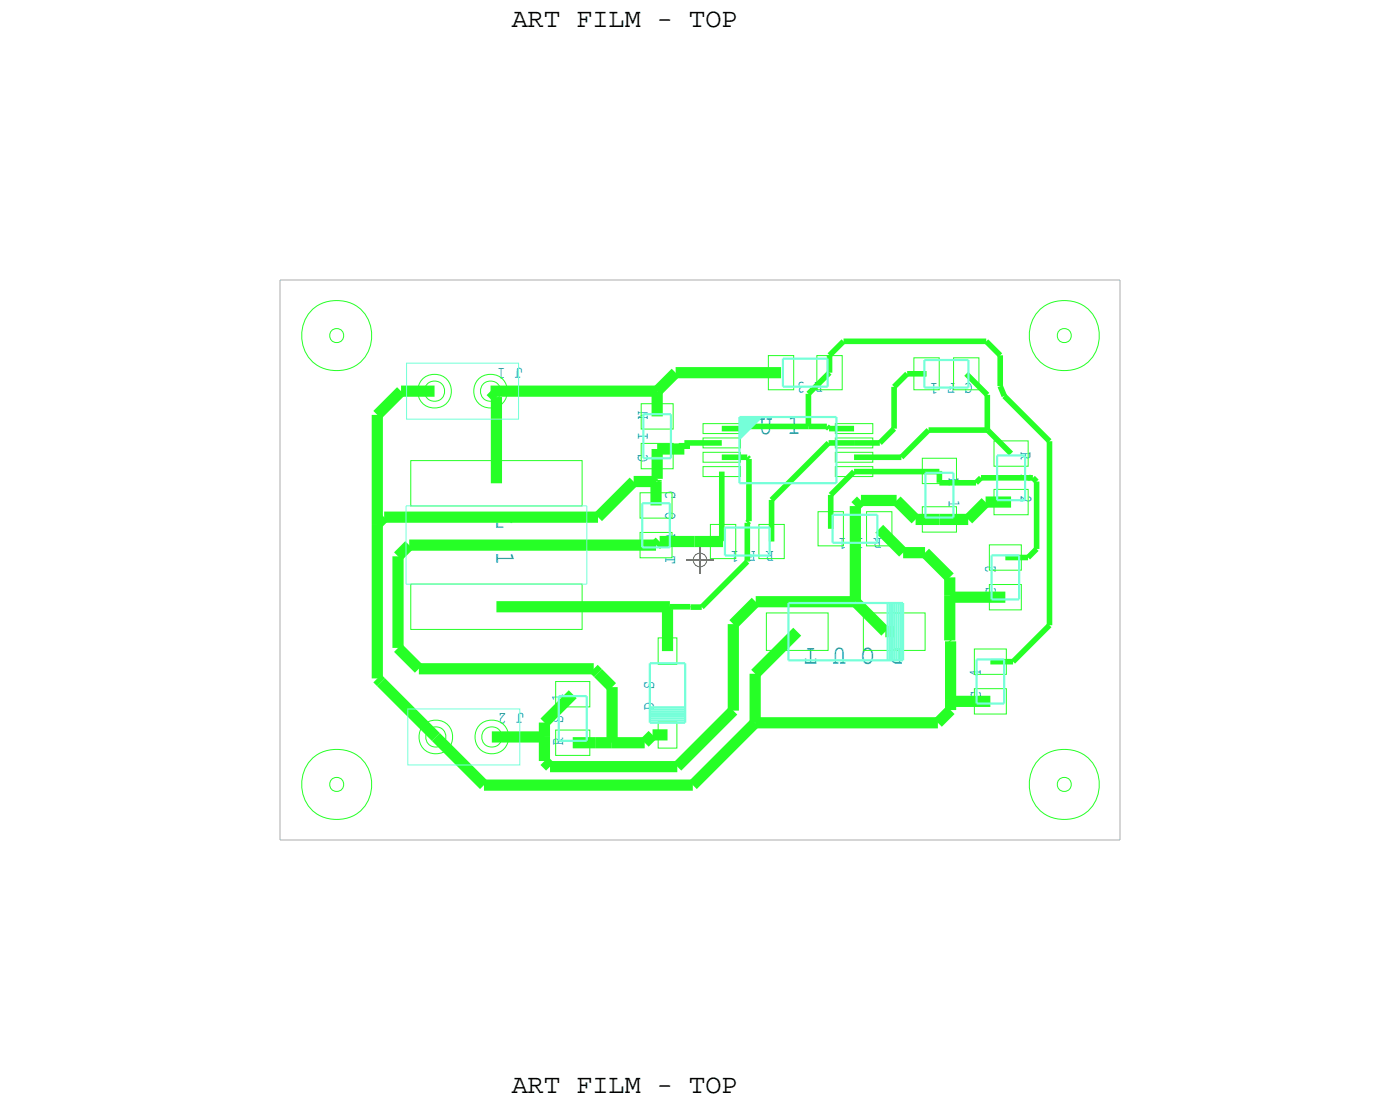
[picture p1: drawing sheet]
<svg xmlns="http://www.w3.org/2000/svg" width="63mm" height="51mm" viewBox="0 0 63 51" stroke-linecap="round" stroke-linejoin="round" font-family="sans-serif">
<!-- layer: Drawing Origin -->
<path d="M31.1 25.4h1.3M31.7 24.8v1.2" fill="none" stroke="#638b3a" stroke-width=".09"/>
<path d="M31.5 25.2l.2-.1 .3 .1 .1 .2-.1 .2-.3 .1-.2-.1-.1-.2z" fill="none" stroke="#638b3a" stroke-width=".05"/>
<!-- layer: Nets -->
<g fill="none" stroke="#26ff26" stroke-width=".05">
<path d="M15 15l.3-.1 .2 .1 .1 .2-.1 .2-.2 .1-.3-.1v-.2zM29.1 18.3h1.4v1.2h-1.4zM31.9 19.9h1.7v.4h-1.7zM31.9 19.2h1.7v.5h-1.7zM34.9 16.1h1.1v1.6h-1.1zM37.1 16.1h1.1v1.6h-1.1zM37.9 19.2h1.7v.5h-1.7zM37.9 19.9h1.7v.4h-1.7zM41.5 16.2h1.1v1.5h-1.1zM43.3 16.2h1.1v1.5h-1.1zM45.1 20h1.5v1.1h-1.5zM48 15l.3-.1 .2 .1 .1 .2-.1 .2-.2 .1-.3-.1v-.2z"/>
<path d="M15 35.4l.3-.1 .2 .1 .1 .2-.1 .2-.2 .1-.3-.1v-.2zM18.6 20.9h7.8v2h-7.8zM18.6 26.5h7.8v2h-7.8zM25.2 30.9h1.6v1.2h-1.6zM25.2 33.1h1.6v1.2h-1.6zM29 22.4h1.5v1.1h-1.5zM29 24.2h1.5v1.1h-1.5zM29.1 20.1h1.4v1.2h-1.4zM29.9 28.9h.8v1.2h-.8zM29.9 32.7h.8v1.2h-.8zM31.9 20.5h1.7v.5h-1.7zM31.9 21.2h1.7v.4h-1.7z"/>
<path d="M32.2 23.8h1.2v1.5h-1.2zM34.4 23.8h1.2v1.5h-1.2zM34.8 27.8h2.8v1.7h-2.8zM37.1 23.2h1.2v1.6h-1.2zM37.9 20.5h1.7v.5h-1.7zM37.9 21.2h1.7v.4h-1.7zM39.2 27.8h2.8v1.7h-2.8zM39.3 23.2h1.2v1.6h-1.2zM41.8 23h1.6v1.1h-1.6zM41.8 20.8h1.6v1.1h-1.6zM44.2 31.2h1.4v1.2h-1.4zM44.2 29.4h1.4v1.2h-1.4z"/>
<path d="M44.9 26.5h1.4v1.2h-1.4zM44.9 24.7h1.4v1.2h-1.4zM45.1 22.2h1.5v1.1h-1.5zM48 35.4l.3-.1 .2 .1 .1 .2-.1 .2-.2 .1-.3-.1v-.2z"/>
<circle cx="15.3" cy="15.2" r="1.6"/>
<circle cx="19.7" cy="17.7" r=".46"/>
<circle cx="19.7" cy="17.7" r=".77"/>
<circle cx="22.2" cy="17.7" r=".46"/>
<circle cx="22.3" cy="17.7" r=".77"/>
<circle cx="48.3" cy="15.2" r="1.6"/>
<circle cx="15.3" cy="35.6" r="1.6"/>
<circle cx="19.8" cy="33.4" r=".46"/>
<circle cx="19.8" cy="33.4" r=".77"/>
<circle cx="22.3" cy="33.4" r=".46"/>
<circle cx="22.3" cy="33.4" r=".77"/>
<circle cx="48.3" cy="35.6" r="1.6"/>
</g>
<g fill="none" stroke="#26ff26" stroke-width=".51">
<path d="M17.1 18.8v5zM17.1 18.8l1.1-1.1zM18.2 17.7h1.5zM22.3 17.7l.2 .3zM22.3 17.7h7.5zM22.5 18v3.9zM29.8 17.7v1.2zM29.8 17.7l.8-.8zM30.6 16.9h4.8zM17.1 23.8v7zM17.1 30.8l.2 .1zM17.3 30.9l2.5 2.5z"/>
<path d="M17.4 23.5h9.7zM17.4 23.5l-.3 .3zM18.1 25.2v4.2zM18.1 29.4l.9 .9zM18.6 24.7l-.5 .5zM18.6 24.7h11.2zM19 30.3h7.9zM19.8 33.4l2.2 2.2zM22 35.6h9.4zM22.3 33.4h2.4zM22.5 27.5h7.9zM24.7 33.4v1.1z"/>
<path d="M24.7 34.5l.2 .3zM24.7 32.8v.6zM24.7 32.8l1.3-1.3zM24.9 34.8h5.8zM26 33.7h1zM26.9 30.3l.2 .2zM27 33.7h.7zM27.1 30.5l.7 .7zM27.7 33.7h1.5zM27.8 33.7h.1M27.8 31.2v2.5zM28.7 21.8l-1.6 1.7z"/>
<path d="M28.7 21.8h1.1zM29.6 33.3h.7zM29.6 33.3l-.4 .4zM29.8 21.8v1.1zM29.8 21.8h.1M29.8 21.8v-.1zM29.8 24.7l.1-.1zM29.8 20.4v.3zM29.8 20.4h1.2zM29.8 20.7v1zM29.9 24.6h1.6zM30.3 27.6v1.9z"/>
<path d="M30.7 34.8l2.6-2.6zM31 20.1v.3zM31.4 35.6l2.9-2.8zM31.5 24.6h1.3zM33.3 28.3v3.9zM33.3 28.3l1-1zM34.3 32.8h8.2zM34.3 30.6v2.2zM34.3 30.6l1.9-1.9zM34.3 27.3h4.5zM38.8 27.3l1.4 1.4zM38.8 23v4.3z"/>
<path d="M39 22.7h1.7zM39 22.7l-.2 .3zM39.9 24l1.1 1.1zM40.2 28.7h.4zM40.7 22.7l.8 .9zM41 25.1h1zM41.5 23.6h1.1zM42 25.1l1.1 1.1zM42.5 32.8l.6-.6zM42.6 23.6h1.3zM43.1 27v2zM43.1 26.2v.8z"/>
<path d="M43.1 29.1h.1M43.1 27v.1zM43.1 31.7v.5zM43.1 29.1v2.6zM43.1 31.7l.1 .1zM43.1 27.1h2.5zM43.2 31.8h1.7zM44.7 22.8h1.2zM44.7 22.8l-.8 .8z"/>
</g>
<g fill="none" stroke="#26ff26" stroke-width=".25">
<path d="M32.7 19.4h1.2zM34 19.3l-.1 .1zM34 19.3h2.7zM36.7 19.3h.8zM36.7 17.9v1.4zM37.5 19.3l.1 .1zM37.6 19.4h1.1zM37.6 16.9l-.9 1zM37.6 16.1v.8zM37.6 16.1l.7-.6zM38.3 15.5h6.4zM40.6 17.5v1.9z"/>
<path d="M41.1 17h.9zM41.1 17l-.5 .5zM42.1 19.5l-1.2 1.2zM42.1 19.5h2.7zM43.8 17l1 .9zM44.7 15.5l.7 .6zM44.8 17.9v1.6zM44.8 19.5h.1M44.8 19.5l1.1 1.1zM45.4 16.1v1.4zM45.4 17.5l.2 .5zM45.6 18l2 2z"/>
<path d="M30.4 27.5h.9zM30.4 27.5l-.1 .1zM31 20.1h1.7zM31.3 27.5h.1M31.3 27.5h.5zM31.8 27.5l2.1-2zM32.7 20.7h1.2zM32.7 21.4v3.1zM32.7 24.5l.1 .1zM33.9 20.7l.1 .1zM33.9 25.5h.1M33.9 23.7v1.7z"/>
<path d="M34 20.8v2.8zM34 23.6l-.1 .1zM35 22.7v1.9zM37.6 20.1l-2.6 2.6zM37.6 20.1h1.1zM37.7 22.4v1.6zM38.7 20.1h1.2zM38.7 21.4l-1 1zM38.7 21.4h3.9zM38.7 20.7h2.2zM39.9 20.1l.7-.7zM42.6 21.9h1.7z"/>
<path d="M42.6 21.4h.1M42.6 21.4v.5zM44.5 21.7l-.2 .2zM44.5 21.7h2.3zM44.9 30h1zM45.6 25.3h1zM46.6 25.3l.4-.4zM46.8 21.7l.2 .1zM47 21.8v3.1zM47.6 20v8.4zM47.6 28.4l-1.7 1.6z"/>
</g>
<!-- layer: Components -->
<g fill="none" stroke="#75ffd9" stroke-width=".1">
<path d="M29.2 18.8v2zM29.2 18.8h1.2zM30.4 18.8v2zM33.5 19.9l1-1zM33.5 19.6l.7-.7zM33.5 18.9v3zM33.5 18.9h4.4zM33.6 18.9l-.1 .1zM33.7 18.9l-.2 .2zM33.8 18.9l-.3 .3zM33.9 18.9l-.4 .4zM34 18.9l-.5 .5z"/>
<path d="M34.1 18.9l-.6 .6zM34.3 18.9l-.8 .8zM34.4 18.9l-.9 .9zM35.5 16.3v1.2zM35.5 16.3h2zM35.5 17.5h2zM37.5 16.3v1.2zM37.9 18.9v3zM41.9 16.3v1.3zM41.9 16.3h2zM41.9 17.6h2zM43.9 16.3v1.3z"/>
<path d="M25.3 31.6v2zM25.3 31.6h1.3zM25.3 33.6h1.3zM26.6 31.6v2zM29.1 24.8h1.3zM29.1 22.8h1.3zM29.1 22.8v2zM29.2 20.8h1.2zM29.5 32.1h1.6zM29.5 32.2h1.6zM29.5 32.3h1.6zM29.5 32.4h1.6z"/>
<path d="M29.5 32.5h1.6zM29.5 32.6h1.6zM29.5 32.7h1.6zM29.5 32.8h1.6zM29.5 30.1v2.7zM29.5 30.1h1.6zM30.4 22.8v2zM31.1 30.1v2.7zM32.9 23.9v1.3zM32.9 23.9h2zM32.9 25.2h2zM33.5 21.9h4.4z"/>
<path d="M34.9 23.9v1.3zM35.8 30h5.2zM35.8 27.4v2.6zM35.8 27.4h5.2zM37.8 23.3v1.3zM37.8 23.3h2zM37.8 24.6h2zM39.8 23.3v1.3zM40.3 27.4v2.6zM40.4 27.4v2.6zM40.5 27.4v2.6zM40.6 27.4v2.6z"/>
<path d="M40.7 27.4v2.6zM40.8 27.4v2.6zM40.9 27.4v2.6zM41 27.4v2.6zM42 21.4h1.2zM42 21.4v2.1zM42 23.5h1.2zM43.2 21.4v2.1zM44.3 31.9h1.2zM44.3 29.9v2zM44.3 29.9h1.2zM45 27.2h1.2z"/>
<path d="M45 25.2v2zM45 25.2h1.2zM45.2 20.7h1.3zM45.2 20.7v2zM45.2 22.7h1.3zM45.5 29.9v2zM46.2 25.2v2zM46.5 20.7v2z"/>
</g>
<path d="M18.4 16.5h5.1v2.5h-5.1zM18.4 22.9v3.6zM18.4 26.5h8.2zM18.4 22.9h8.2zM18.5 32.2h5.1v2.5h-5.1zM26.6 22.9v3.6z" fill="none" stroke="#75ffd9" stroke-width=".05"/>
<!-- layer: Board Outline -->
<path d="M12.7 12.7v25.4zM12.7 12.7h38.1zM50.8 12.7v25.4zM12.7 38.1h38.1z" fill="none" stroke="#acacac" stroke-width=".05"/>
<g font-size="1.3" fill="#0097b7">
<text x="22.5" y="23.4" transform="rotate(90 22.5 23.4)">L</text>
<text x="34.4" y="19.7">U 1</text>
<text x="22.5" y="25" transform="rotate(90 22.5 25)">1</text>
<text x="41" y="29.4" transform="rotate(-180 41 29.4)">D O U T</text>
</g>
<g font-size="1.2">
<text x="23.2" y="1.2">ART FILM - TOP</text>
<text x="23.2" y="49.6">ART FILM - TOP</text>
</g>
<g font-size=".8" fill="#0097b7">
<text x="23.7" y="16.7" transform="rotate(-180 23.7 16.7)">J 1</text>
<text x="37.3" y="17.3" transform="rotate(-180 37.3 17.3)">R 3</text>
<text x="44.1" y="17.4" transform="rotate(-180 44.1 17.4)">C F 1</text>
<text x="29.4" y="21" transform="rotate(-90 29.4 21)">C</text>
<text x="29.4" y="20" transform="rotate(-90 29.4 20)">I</text>
<text x="29.4" y="19" transform="rotate(-90 29.4 19)">N</text>
<text x="30.2" y="22.3" transform="rotate(90 30.2 22.3)">C</text>
<text x="30.2" y="23.2" transform="rotate(90 30.2 23.2)">O</text>
<text x="43" y="21.7" transform="rotate(90 43 21.7)">R</text>
<text x="43" y="22.7" transform="rotate(90 43 22.7)">1</text>
<text x="46.3" y="20.5" transform="rotate(90 46.3 20.5)">R</text>
<text x="46.3" y="21.5" transform="rotate(90 46.3 21.5)">F</text>
<text x="46.3" y="22.5" transform="rotate(90 46.3 22.5)">2</text>
<text x="30.2" y="24.2" transform="rotate(90 30.2 24.2)">U</text>
<text x="30.2" y="25.2" transform="rotate(90 30.2 25.2)">T</text>
<text x="35.1" y="25" transform="rotate(-180 35.1 25)">R F 1</text>
<text x="40" y="24.4" transform="rotate(-180 40 24.4)">R 1 1</text>
<text x="45.2" y="27" transform="rotate(-90 45.2 27)">C</text>
<text x="45.2" y="26" transform="rotate(-90 45.2 26)">2</text>
<text x="23.8" y="32.4" transform="rotate(-180 23.8 32.4)">J 2</text>
<text x="25.5" y="33.8" transform="rotate(-90 25.5 33.8)">R</text>
<text x="25.5" y="32.8" transform="rotate(-90 25.5 32.8)">S</text>
<text x="25.5" y="31.8" transform="rotate(-90 25.5 31.8)">1</text>
<text x="29.7" y="32.2" transform="rotate(-90 29.7 32.2)">D</text>
<text x="29.7" y="31.2" transform="rotate(-90 29.7 31.2)">S</text>
<text x="44.5" y="31.7" transform="rotate(-90 44.5 31.7)">C</text>
<text x="44.5" y="30.7" transform="rotate(-90 44.5 30.7)">4</text>
</g>
</svg>
